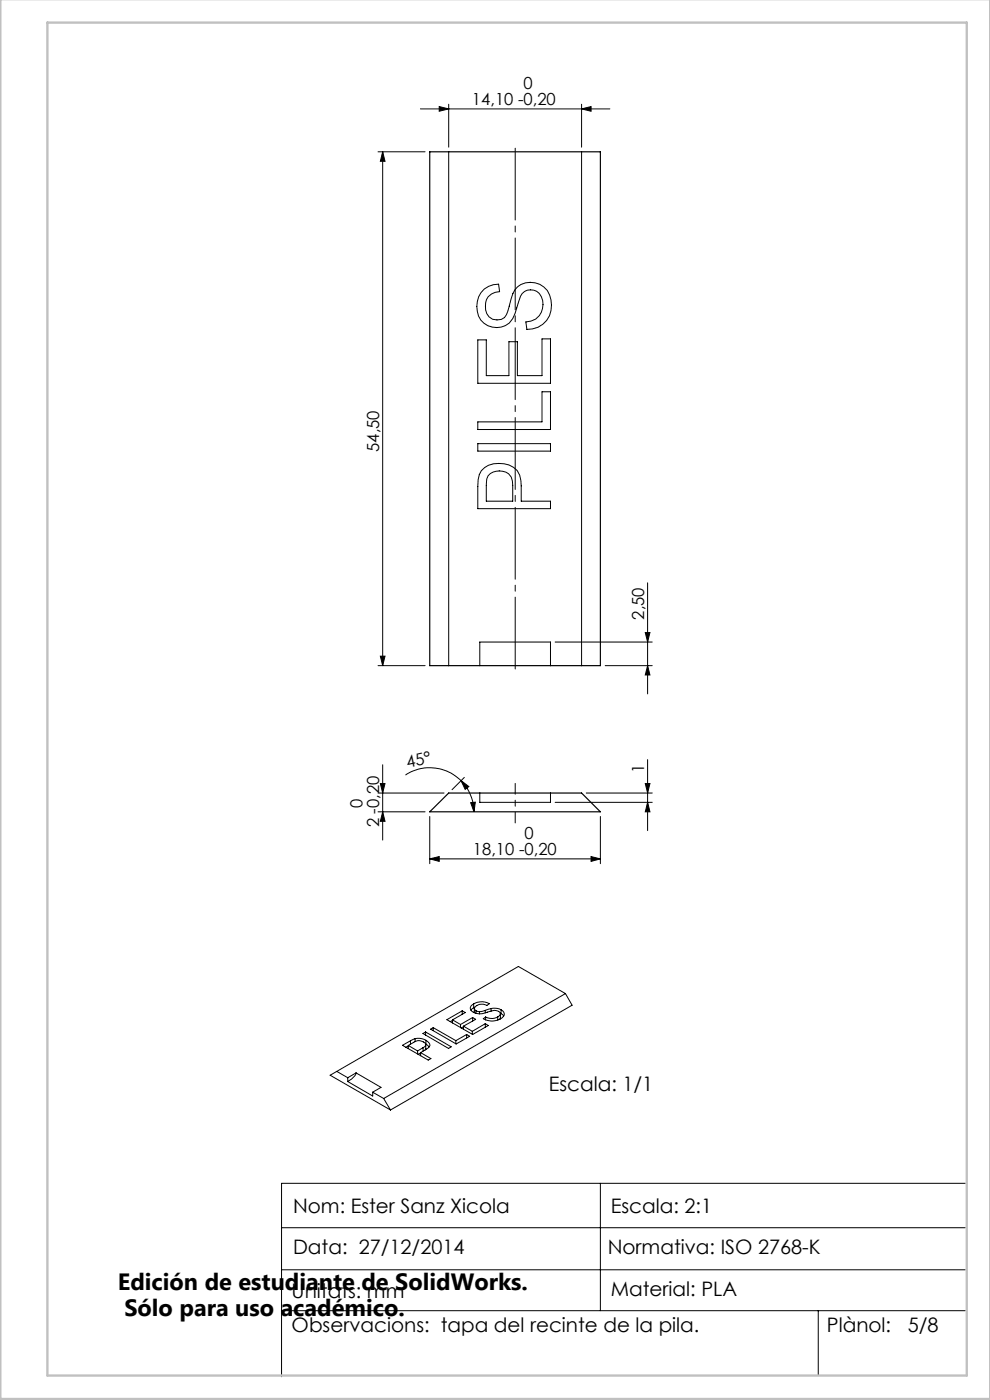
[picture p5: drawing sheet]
<svg xmlns="http://www.w3.org/2000/svg" width="210mm" height="297mm" viewBox="0 0 210 297" stroke-linecap="round" stroke-linejoin="round" font-family="sans-serif">
<g fill="none" stroke="#000" stroke-width=".21">
<path d="M80.2 32.2h10M81.2 32.2l.5 2h-1zM81.2 32.2v109M89.2 23.1h40.2M93.2 22.6l2 .5-2 .5zM95.2 32.2v109M95.2 22.1v9.1M123.4 32.2v109M123.4 23.1l2-.5v1zM123.4 22.1v9.1M101.4 72.1h1.8v7.6h4.7v-7.2h1.8v7.2h5.3v-7.8h1.8v9.4h-15.4zM102.7 61.3l.9-.6 1.1-.3 1.1-.1 .2 1.6a2.98 2.98 0 0 0-3 3.9 2.39 2.39 0 0 0 2.2 2.1 2.39 2.39 0 0 0 2.5-1.8 17.9 17.9 0 0 1 1.5-4.6 4.4 4.4 0 0 1 5.1-1.3 4.4 4.4 0 0 1 2.7 4.5 4.9 4.9 0 0 1-5.2 5.2l-.3-1.6a3.7 3.7 0 0 0 3.5-2.5 3.7 3.7 0 0 0-1.2-4 2.39 2.39 0 0 0-3.4 1l-.4 1.3a10 10 0 0 1-2 4.4 4.2 4.2 0 0 1-4.6 .6 4.2 4.2 0 0 1-2.3-4.1 4.7 4.7 0 0 1 1.6-3.7z"/>
<path d="M101.4 89.5h13.6v-6.4h1.8v8h-15.4zM101.4 94.1h15.4v1.6h-15.4zM102.1 99.9a5.4 5.4 0 0 1 6.8-.8 4.2 4.2 0 0 1 1.7 4v3.2h6.2v1.6h-15.4v-6.1l.3-1.1zM104 100.5a3.3 3.3 0 0 1 4.4 .7l.4 1.8v3.3h-5.6a11.3 11.3 0 0 1 .3-5.4zM80.7 139.2h1l-.5 2zM117.8 136.2h20.6M136.9 134.2h1l-.5 2zM137.4 123.6v23.6M80.2 141.2h10M101.8 141.2v-5h15v5M128.4 141.2h10M137.4 141.2l.5 2h-1z"/>
<path d="M80.2 168.2h14M80.2 172.2h10M80.7 166.2h1l-.5 2zM81.2 162.2v16M81.2 172.2l.5 2h-1zM86 164.4a9.4 9.4 0 0 1 11.8 1.2M91.2 173.2v10M97.8 165.6l1.6 1.3-.7 .6zM97.8 165.6a9.8 9.8 0 0 1 2.7 6.6M98.5 164.9l-2.6 2.6M99.8 170.3l1-.1-.3 2zM101.8 168.2v2h15v-2"/>
<path d="M117.8 170.2h20.6M124.4 168.2h14M127.4 173.2v10M136.9 166.2h1l-.5 2zM137.4 170.2l.5 2h-1zM137.4 161.1v15.1M91.2 182.2l2-.5v1zM91.2 182.2h36.2M125.4 181.7l2 .5-2 .5zM89.7 219.2l.6-.3 5.4 3.2-.6 .3zM90.3 218.9v.7M91.9 218l-.6 .3 5.5 3.2 2.8-1.7-.6-.3"/>
<path d="M91.9 218l4.8 2.8M91.9 218v.6M96 216.4l1.7 .9M96 216.5l-.5 .2M96 216.4v.6M97.7 217.3v.7M98 214.5l-3.2 1.8 5.5 3.2 3.3-1.9-.7-.4M98 214.5l.7 .3-2.7 1.6M98 214.5v.7M98.3 217.7l1.9 1.1M98.3 217.8l-.5 .3M98.3 217.7v.7"/>
<path d="M99 219.5l-2.3 1.3M99 219.5v.7M100.2 218.8v.6M100.3 215.9l.6 .3-2.6 1.5M100.3 215.9l-2.6 1.4M100.3 215.9v.7M100.5 213l1.3-.5a3.1 3.1 0 0 1 2 .4l-.5 .4a1.94 1.94 0 0 0-2.7 .6l.4 .5M100.5 213a.99 .99 0 0 0-.7 1.1 .99 .99 0 0 0 1 .8 4.3 4.3 0 0 0 3.1-.3 1.55 1.55 0 0 1 2.3 .5l-.6 .6M100.5 213.8l-.6 .5M100.5 213v.8M100.6 213.9v.9M100.7 213.7l-.2 .1"/>
<path d="M101 214.4l.7 .2M101 214.4v.6M101.7 214.6v.5M102.9 214.3l-1.2 .3M102.9 217.2l-2.7 1.6M102.9 214.3v.6M102.9 217.2v.7M103 215.8v.6M104.2 214l1.2-.1 .9 .3M104.2 214l-1.3 .3M104.2 214v.5M105.6 215.7l-.3 .2a2.69 2.69 0 0 1-2.3-.1"/>
<path d="M105.6 215.7v.7M106.1 214.9l.2 .1M106.2 215.1v.8l-.2 .3M106.3 214.2a.99 .99 0 0 1 .7 1 .99 .99 0 0 1-.8 .9l-.5 .3a3.7 3.7 0 0 1-3.2-.3l.5-.3M106.3 215l.6 .5M106.3 214.2v.8M119.9 210.8l1.5 2.5-38.6 22.2M119.9 210.8l-38.5 22.2M119.9 210.8l-9.9-5.8-38.6 22.3M71.4 227.3l2.4 1.3M71.4 227.3l-1.4 .8 12.8 7.4M73.8 229.4l5.3 3.1v-.8"/>
<path d="M73.8 228.6v.8M75.5 227.6a3.5 3.5 0 0 1-1.7 1.8M75.5 227.6l5.3 3.1-1.7 1M75.5 227.6l-1.7 1M79.1 231.7l2.3 1.3M81.4 233l1.4 2.5M86.6 221.8l1.2-.7a1.78 1.78 0 0 1 2.5 .5v.2l-.6 .4M86.6 221.9l-.5 .3M86.6 221.8l2 1.2M86.6 221.8v.7M87.1 220.8l-1.7 1 5.4 3.1 .6-.3-2.2-1.3M87.1 220.8v.7"/>
<path d="M88.1 220.3h1.3l.9 .4M88.1 220.3l-1 .5M88.1 220.3v.7M88.6 223v.6M89.2 223.3v.7M89.2 223.4l-.5 .3M89.7 222.2l-1.1 .8M89.7 222.2v.8M90.3 221.5h.1M90.3 222.4l-.1 .4M90.3 221.6v.9M90.3 220.7a1.05 1.05 0 0 1 .7 1.4l-1.8 1.2"/>
<path d="M90.3 221.5l.8 .6M90.3 220.7v.8M96.7 220.8v.6M127.4 251v27.1M204.8 251h-145.1v41.1M59.7 278.1h145.1M59.7 260.5h145.1M59.7 269.4h145.1M173.6 278.1v13.7"/>
</g>
<path d="M109.3 143.2v-113" fill="none" stroke="#000" stroke-width=".21" stroke-dasharray="15.2 1.3 1.3 1.3" stroke-dashoffset="-1.3"/>
<path d="M109.3 166.2v8.4" fill="none" stroke="#000" stroke-width=".21" stroke-dasharray="15.2 1.3 1.3 1.3" stroke-dashoffset="13"/>
<path d="M.1 -.1v296.9h209.9v-296.9M10.1 4.8h195v287h-195z" fill="none" stroke="#c0c0c0" stroke-width=".5"/>
<g fill="#000">
<path d="M80.7 139.2h1l-.5 2zM81.2 32.2l.5 2h-1z"/>
<path d="M80.7 166.2h1l-.5 2zM81.2 172.2l.5 2h-1zM136.9 134.2h1l-.5 2zM137.4 141.2l.5 2h-1z"/>
<path d="M99.8 170.3l1-.1-.3 2zM97.8 165.6l1.6 1.3-.7 .6z"/>
<path d="M136.9 166.2h1l-.5 2zM137.4 170.2l.5 2h-1z"/>
<path d="M91.2 182.2l2-.5v1zM125.4 181.7l2 .5-2 .5zM93.2 22.6l2 .5-2 .5zM123.4 23.1l2-.5v1z"/>
</g>
<path d="M91.2 32.2h36.2v109h-36.2zM91.2 172.2l4-4h28.2l4 4z" fill="none" stroke="#000" stroke-width=".25"/>
<g font-size="5">
<text x="25" y="273.7">Edición de estudiante de SolidWorks.</text>
<text x="26.4" y="279.2">Sólo para uso académico.</text>
</g>
<g font-size="4.2">
<text x="116.4" y="231.5">Escala: 1/1</text>
<text x="62.2" y="257.4">Nom: Ester Sanz Xicola</text>
<text x="129.5" y="257.4">Escala: 2:1</text>
<text x="62.2" y="266">Data: 27/12/2014</text>
<text x="128.9" y="266">Normativa: ISO 2768-K</text>
<text x="61.9" y="275.4">Unitats: mm</text>
<text x="129.5" y="274.9">Material: PLA</text>
<text x="61.9" y="282.7">Observacions: tapa del recinte de la pila.</text>
<text x="175.4" y="282.7">Plànol:</text>
<text x="192.6" y="282.7">5/8</text>
</g>
<g font-size="3.5">
<text x="100.1" y="22.3">14,10 -0,20</text>
<text x="111.1" y="18.8">0</text>
<text x="80.4" y="95.8" transform="rotate(-90 80.4 95.8)">54,50</text>
<text x="136.6" y="131.4" transform="rotate(-90 136.6 131.4)">2,50</text>
<text x="86.4" y="162.9" transform="rotate(-12 86.4 162.9)">45°</text>
<text x="136.6" y="164" transform="rotate(-90 136.6 164)">1</text>
<text x="76.9" y="171.4" transform="rotate(-90 76.9 171.4)">0</text>
<text x="80.4" y="171.4" transform="rotate(-90 80.4 171.4)">0,20</text>
<text x="80.4" y="175.5" transform="rotate(-90 80.4 175.5)">2 -</text>
<text x="111.3" y="177.9">0</text>
<text x="100.3" y="181.4">18,10 -0,20</text>
</g>
</svg>
